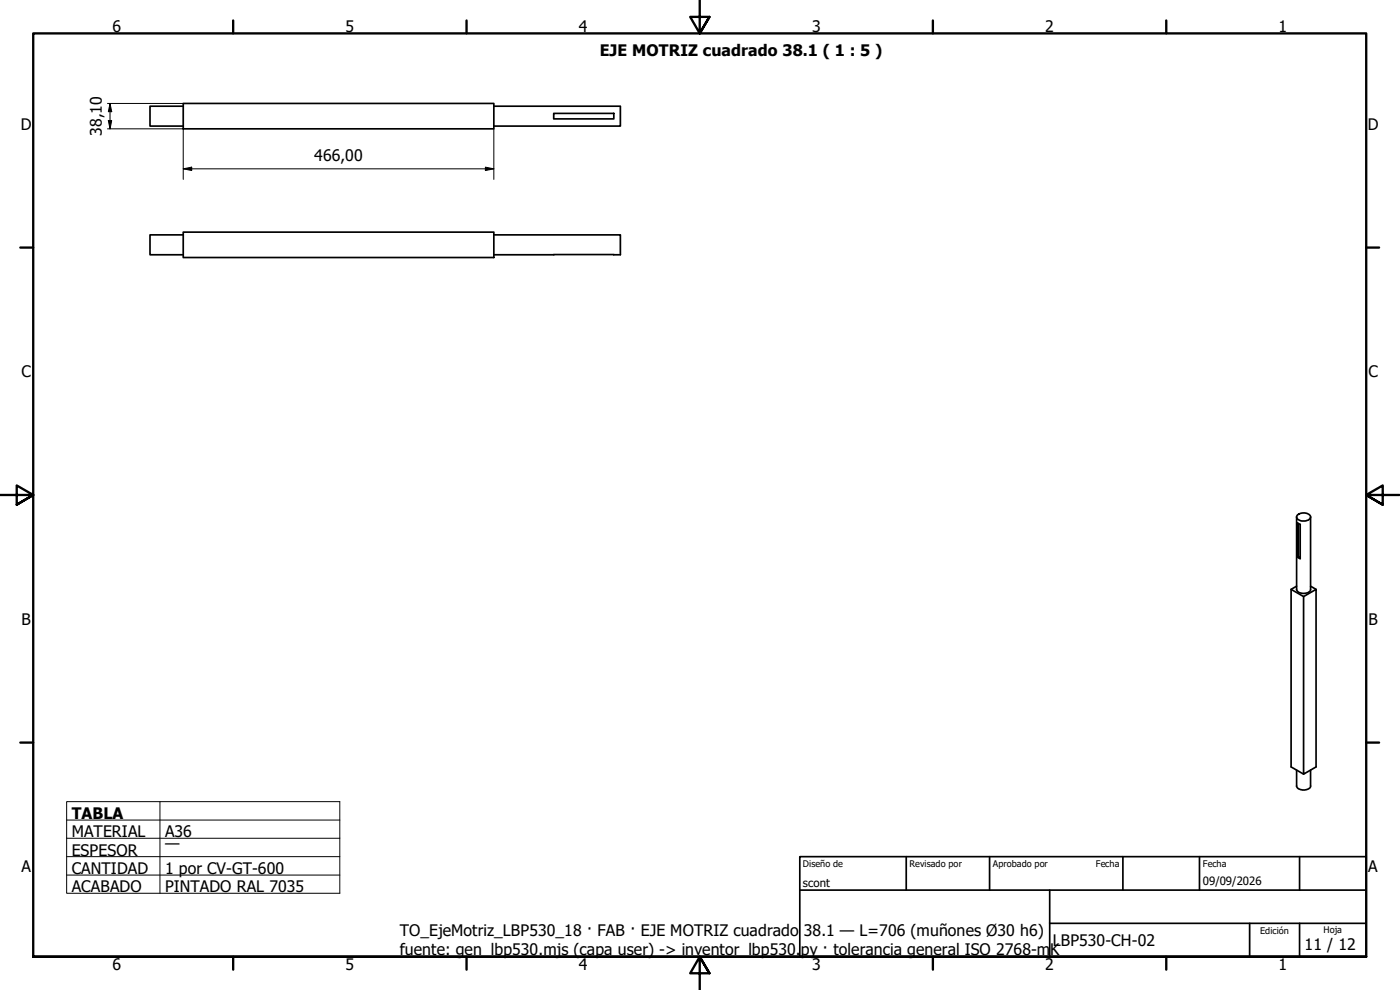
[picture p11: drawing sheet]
<svg xmlns="http://www.w3.org/2000/svg" width="420mm" height="297mm" viewBox="0 0 420 297" stroke-linecap="round" stroke-linejoin="round" font-family="sans-serif">
<!-- layer: Visible (ISO) -->
<g fill="none" stroke="#000" stroke-width=".51">
<path d="M55 31.9h-10v5.9h10M55 31h93.2v7.7h-93.2zM148.2 31.9h38v5.9h-38M166.2 34h18v1.7h-18zM55 70.5h-10v5.9h10M55 69.6h93.2v7.7h-93.2zM148.2 70.5h38v5.9h-38M389.1 155.1v21.7a2.58 2.58 0 0 0 3.8 .7l.4-.5v-21.9M389.3 154.6a2.65 2.65 0 0 1 4 .4 1.92 1.92 0 0 1-2.6 1.3 1.26 1.26 0 0 1-1.4-1.7zM389.7 157.1v9.9M387.5 176.8l3.7 2.2 3.8-2.2v53.3l-3.8 2.2v-53.3M389.1 175.9l-1.6 .9v53.3l3.7 2.2"/>
<path d="M389.4 167.2l.8 .4v-10.3l-.8-.4v10.3l.3-.2 .5 .2M393.3 175.9l1.7 .9M389.1 231.1v4.7a2.58 2.58 0 0 0 3.8 .7l.4-.5v-4.9"/>
</g>
<!-- layer: Borde (ISO) -->
<g fill="none" stroke="#000" stroke-width=".7">
<path d="M70 6.1v3.9M140 6.1v3.9M210 0v10l-2.9-4.9h5.8l-2.9 4.9 2.9-4.9M280 6.1v3.9M350 6.1v3.9M6.1 74.3h3.9M410 74.3h3.9M0 148.5h10l-5-2.8v5.7l5-2.9-5 2.9M420 148.5h-10l5-2.8v5.7l-5-2.9 5 2.9M6.1 222.8h3.9M410 222.8h3.9M10 287.1v-277.1h400v277.1h-400h400"/>
<path d="M70 287.1v3.8M140 287.1v3.8M212.9 292l-2.9-4.9 2.9 4.9h-5.8l2.9-4.9v9.9M280 287.1v3.8M350 287.1v3.8"/>
</g>
<path d="M240 257h170v30.1h-170zM272 257v10.1M297 257v10.1M337 257v10.1M360 257v10.1M390 257v10.1M240 267.1h170M315 277h95M315 267.1v20M375 277v10.1M390 277v10.1" fill="none" stroke="#000" stroke-width=".51"/>
<path d="M20 240.5h82v27.5h-82zM20 246h82M20 251.5h82M20 257h82M48 240.5v27.5M20 262.6h82" fill="none" stroke="#000" stroke-width=".3"/>
<!-- layer: Cota (ISO) -->
<path d="M32.3 38.7h22.7v15.1M32.3 31h22.7M32.5 36.2h1l-.5 2.5zM33 31l.5 2.5h-1zM33 31v7.7M148.2 38.7v15.1M55 50.7l2.5-.5v1zM55 50.7h93.2M145.7 50.2l2.5 .5-2.5 .5z" fill="none" stroke="#000" stroke-width=".3"/>
<path d="M32.5 36.2h1l-.5 2.5zM33 31l.5 2.5h-1zM55 50.7l2.5-.5v1zM145.7 50.2l2.5 .5-2.5 .5z" fill="#000"/>
<g font-size="4.8">
<text x="33.7" y="9.6">6</text>
<text x="103.7" y="9.6">5</text>
<text x="173.7" y="9.6">4</text>
<text x="243.7" y="9.6">3</text>
<text x="313.7" y="9.6">2</text>
<text x="383.7" y="9.6">1</text>
<text x="180" y="16.7">EJE MOTRIZ cuadrado 38.1 ( 1 : 5 )</text>
<text x="6.2" y="38.9">D</text>
<text x="30.6" y="40.8" transform="rotate(-90 30.6 40.8)">38,10</text>
<text x="410.5" y="38.9">D</text>
<text x="94.3" y="48.2">466,00</text>
<text x="6.4" y="113.1">C</text>
<text x="410.7" y="113.1">C</text>
<text x="6.4" y="187.4">B</text>
<text x="410.7" y="187.4">B</text>
<text x="21.5" y="245.7">TABLA</text>
<text x="21.5" y="251.1">MATERIAL</text>
<text x="49.5" y="251.2">A36</text>
<text x="21.5" y="256.7">ESPESOR</text>
<text x="49.5" y="254.9">—</text>
<text x="6.4" y="261.7">A</text>
<text x="21.5" y="262.2">CANTIDAD</text>
<text x="49.5" y="262.2">1 por CV-GT-600</text>
<text x="410.7" y="261.7">A</text>
<text x="21.5" y="267.7">ACABADO</text>
<text x="49.5" y="267.7">PINTADO RAL 7035</text>
<text x="120" y="280.8">TO_EjeMotriz_LBP530_18 · FAB · EJE MOTRIZ cuadrado</text>
<text x="241.2" y="280.8">38.1 — L=706 (muñones Ø30 h6)</text>
<text x="120" y="286.6">fuente: gen_lbp530.mjs (capa user) -&gt; inventor_lbp530.</text>
<text x="240.3" y="286.6">py · tolerancia general ISO 2768-m</text>
<text x="315.2" y="286.6">K</text>
<text x="316" y="283.8">LBP530-CH-02</text>
<text x="391.5" y="285">11 / 12</text>
<text x="33.7" y="290.9">6</text>
<text x="103.7" y="290.9">5</text>
<text x="173.7" y="290.9">4</text>
<text x="243.7" y="290.9">3</text>
<text x="313.7" y="290.9">2</text>
<text x="383.7" y="290.9">1</text>
</g>
<g font-size="3.4">
<text x="241" y="266">scont</text>
<text x="361" y="265.5">09/09/2026</text>
</g>
<g font-size="2.7">
<text x="241" y="260.2">Diseño de</text>
<text x="273" y="260.1">Revisado por</text>
<text x="298" y="260.1">Aprobado por</text>
<text x="328.9" y="260.1">Fecha</text>
<text x="361" y="260.1">Fecha</text>
<text x="378.2" y="280.3">Edición</text>
<text x="397.2" y="280">Hoja</text>
</g>
</svg>
